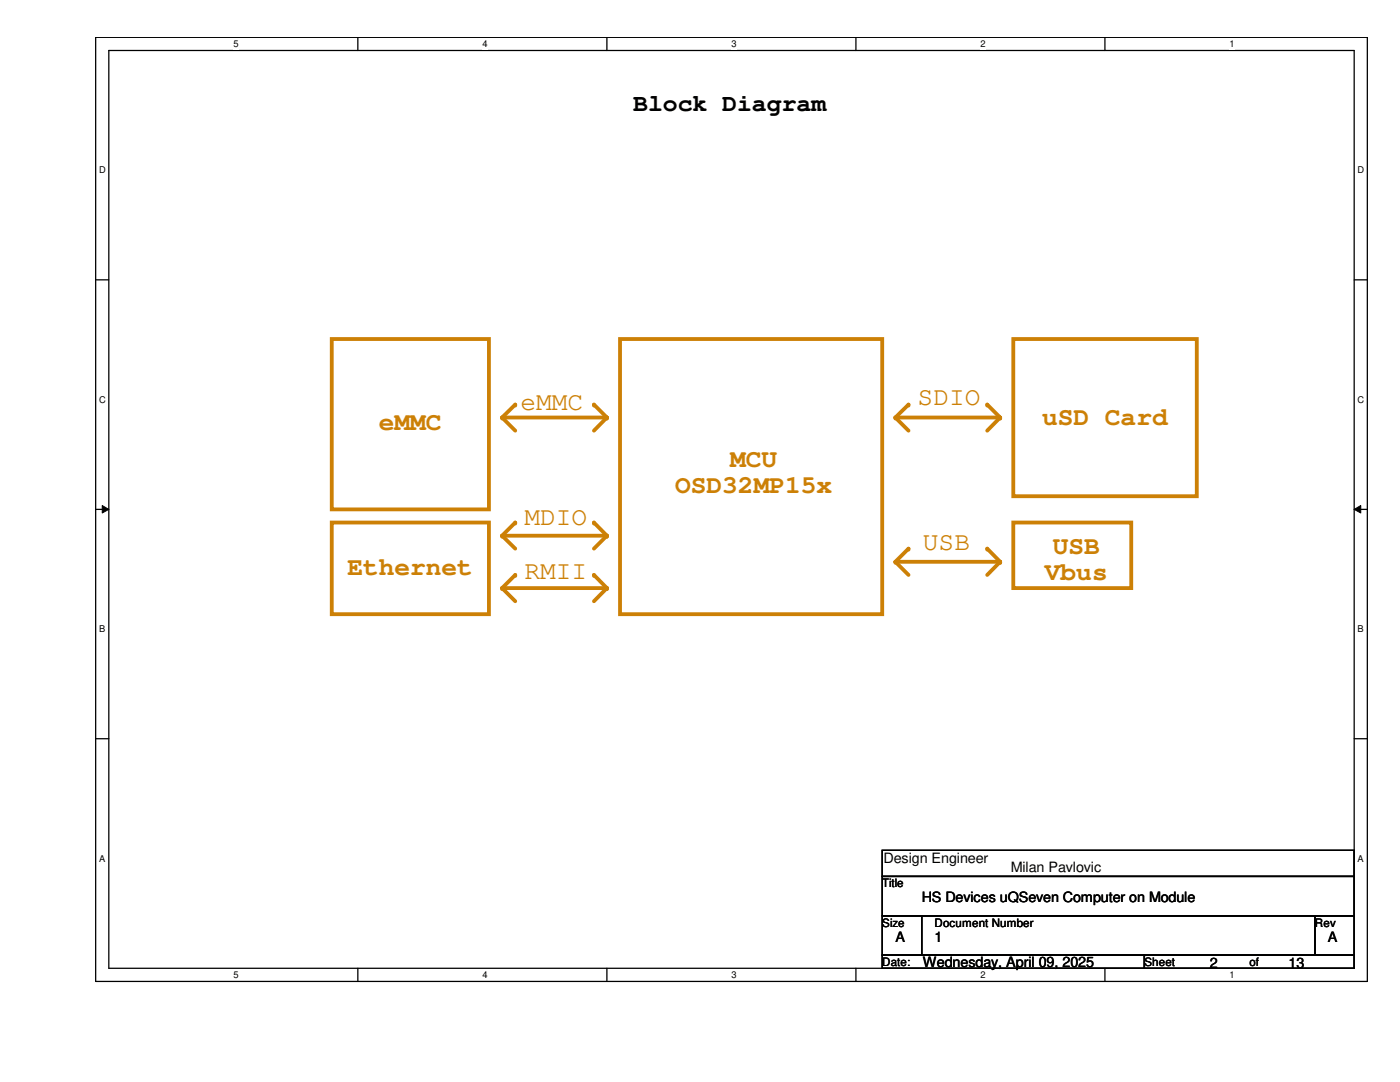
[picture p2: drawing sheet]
<svg xmlns="http://www.w3.org/2000/svg" width="279mm" height="216mm" viewBox="0 0 279 216" stroke-linecap="round" stroke-linejoin="round" font-family="sans-serif">
<path d="M19.1 7.5h253.8v188.3h-253.8zM21.7 10.1h248.6v183.1h-248.6z" fill="none" stroke="#000" stroke-width=".25"/>
<g fill="#fff">
<path d="M46.6 7.7h1v2.1h-1z"/>
<path d="M46.6 193.5h1v2.1h-1z"/>
</g>
<path d="M71.4 7.5v2.6M71.4 193.2v2.6" fill="none" stroke="#000" stroke-width=".25"/>
<g fill="#fff">
<path d="M96.3 7.7h1v2.1h-1z"/>
<path d="M96.3 193.5h1v2.1h-1z"/>
</g>
<path d="M121.1 7.5v2.6M121.1 193.2v2.6" fill="none" stroke="#000" stroke-width=".25"/>
<g fill="#fff">
<path d="M146 7.7h1v2.1h-1z"/>
<path d="M146 193.5h1v2.1h-1z"/>
</g>
<path d="M170.8 7.5v2.6M170.8 193.2v2.6" fill="none" stroke="#000" stroke-width=".25"/>
<g fill="#fff">
<path d="M195.7 7.7h1v2.1h-1z"/>
<path d="M195.7 193.5h1v2.1h-1z"/>
</g>
<path d="M220.5 7.5v2.6M220.5 193.2v2.6" fill="none" stroke="#000" stroke-width=".25"/>
<g fill="#fff">
<path d="M245.4 7.7h1v2.1h-1z"/>
<path d="M245.4 193.5h1v2.1h-1z"/>
<path d="M19.8 32.9h1.3v2.1h-1.3z"/>
<path d="M270.9 32.9h1.3v2.1h-1.3z"/>
<path d="M19.8 78.7h1.3v2.1h-1.3z"/>
<path d="M270.9 78.7h1.3v2.1h-1.3z"/>
</g>
<path d="M19.1 55.8h2.6M270.3 55.8h2.6" fill="none" stroke="#000" stroke-width=".25"/>
<g fill="#fff">
<path d="M19.8 124.5h1.2v2.1h-1.2z"/>
<path d="M270.9 124.5h1.3v2.1h-1.3z"/>
</g>
<path d="M19.1 101.6h2.6M270.3 101.6h2.6" fill="none" stroke="#000" stroke-width=".25"/>
<path d="M20.4 100.9l1.3 .7-1.3 .8zM270.3 101.6l1.3-.7v1.5z" fill="#000"/>
<path d="M20.4 100.9l1.3 .7-1.3 .8zM270.3 101.6l1.3-.7v1.5z" fill="none" stroke="#000" stroke-width=".2"/>
<g fill="#fff">
<path d="M19.8 170.3h1.2v2h-1.2z"/>
<path d="M270.9 170.3h1.3v2h-1.3z"/>
</g>
<path d="M19.1 147.4h2.6M270.3 147.4h2.6M176.1 169.7h94.2v5.2h-94.2zM176.1 174.9h94.2v7.9h-94.2zM176.1 182.8h7.8v7.8h-7.8zM176.1 190.6h52.3v2.6h-52.3zM183.9 182.8h78.5v7.8h-78.5zM228.4 190.6h41.9v2.6h-41.9zM262.4 182.8h7.9v7.8h-7.9z" fill="none" stroke="#000" stroke-width=".25"/>
<path d="M66.2 67.6h31.4v34h-31.4zM123.7 67.6h52.4v55h-52.4zM202.2 67.6h36.6v31.4h-36.6zM100.2 83.3h20.9M66.2 104.3h31.4v18.3h-31.4zM202.2 104.3h23.6v13h-23.6z" fill="none" stroke="#cc8006" stroke-width=".76"/>
<circle cx="121.1" cy="83.3" r=".38" fill="#cc8006"/>
<path d="M102.8 80.7l-2.6 2.6" fill="none" stroke="#cc8006" stroke-width=".76"/>
<circle cx="102.8" cy="80.7" r=".38" fill="#cc8006"/>
<path d="M118.5 80.7l2.6 2.6" fill="none" stroke="#cc8006" stroke-width=".76"/>
<circle cx="118.5" cy="80.7" r=".38" fill="#cc8006"/>
<path d="M121.1 83.3l-2.6 2.6" fill="none" stroke="#cc8006" stroke-width=".76"/>
<circle cx="121.1" cy="83.3" r=".38" fill="#cc8006"/>
<path d="M100.2 83.3l2.6 2.6" fill="none" stroke="#cc8006" stroke-width=".76"/>
<circle cx="100.2" cy="83.3" r=".38" fill="#cc8006"/>
<path d="M181.3 80.7l-2.6 2.6" fill="none" stroke="#cc8006" stroke-width=".76"/>
<circle cx="181.3" cy="80.7" r=".38" fill="#cc8006"/>
<path d="M178.7 83.3l2.6 2.6" fill="none" stroke="#cc8006" stroke-width=".76"/>
<circle cx="178.7" cy="83.3" r=".38" fill="#cc8006"/>
<path d="M178.7 83.3h20.9" fill="none" stroke="#cc8006" stroke-width=".76"/>
<circle cx="199.6" cy="83.3" r=".38" fill="#cc8006"/>
<path d="M199.6 83.3l-2.6 2.6" fill="none" stroke="#cc8006" stroke-width=".76"/>
<circle cx="199.6" cy="83.3" r=".38" fill="#cc8006"/>
<path d="M197 80.7l2.6 2.6" fill="none" stroke="#cc8006" stroke-width=".76"/>
<circle cx="197" cy="80.7" r=".38" fill="#cc8006"/>
<path d="M100.2 106.9h20.9" fill="none" stroke="#cc8006" stroke-width=".76"/>
<circle cx="121.1" cy="106.9" r=".38" fill="#cc8006"/>
<path d="M102.8 104.3l-2.6 2.6" fill="none" stroke="#cc8006" stroke-width=".76"/>
<circle cx="102.8" cy="104.3" r=".38" fill="#cc8006"/>
<path d="M100.2 106.9l2.6 2.6" fill="none" stroke="#cc8006" stroke-width=".76"/>
<circle cx="100.2" cy="106.9" r=".38" fill="#cc8006"/>
<path d="M121.1 106.9l-2.6 2.6" fill="none" stroke="#cc8006" stroke-width=".76"/>
<circle cx="121.1" cy="106.9" r=".38" fill="#cc8006"/>
<path d="M118.5 104.3l2.6 2.6" fill="none" stroke="#cc8006" stroke-width=".76"/>
<circle cx="118.5" cy="104.3" r=".38" fill="#cc8006"/>
<path d="M100.2 117.3h20.9" fill="none" stroke="#cc8006" stroke-width=".76"/>
<circle cx="121.1" cy="117.3" r=".38" fill="#cc8006"/>
<path d="M102.8 114.7l-2.6 2.6" fill="none" stroke="#cc8006" stroke-width=".76"/>
<circle cx="102.8" cy="114.7" r=".38" fill="#cc8006"/>
<path d="M100.2 117.3l2.6 2.7" fill="none" stroke="#cc8006" stroke-width=".76"/>
<circle cx="100.2" cy="117.3" r=".38" fill="#cc8006"/>
<path d="M121.1 117.3l-2.6 2.7" fill="none" stroke="#cc8006" stroke-width=".76"/>
<circle cx="121.1" cy="117.3" r=".38" fill="#cc8006"/>
<path d="M118.5 114.7l2.6 2.6" fill="none" stroke="#cc8006" stroke-width=".76"/>
<circle cx="118.5" cy="114.7" r=".38" fill="#cc8006"/>
<path d="M178.7 112.1h20.9" fill="none" stroke="#cc8006" stroke-width=".76"/>
<circle cx="199.6" cy="112.1" r=".38" fill="#cc8006"/>
<path d="M181.3 109.5l-2.6 2.6" fill="none" stroke="#cc8006" stroke-width=".76"/>
<circle cx="181.3" cy="109.5" r=".38" fill="#cc8006"/>
<path d="M178.7 112.1l2.6 2.6" fill="none" stroke="#cc8006" stroke-width=".76"/>
<circle cx="178.7" cy="112.1" r=".38" fill="#cc8006"/>
<path d="M199.6 112.1l-2.6 2.6" fill="none" stroke="#cc8006" stroke-width=".76"/>
<circle cx="199.6" cy="112.1" r=".38" fill="#cc8006"/>
<path d="M197 109.5l2.6 2.6" fill="none" stroke="#cc8006" stroke-width=".76"/>
<circle cx="197" cy="109.5" r=".38" fill="#cc8006"/>
<g font-size="5.2" fill="#cc8006">
<text x="103.9" y="81.7">eMMC</text>
<text x="183.1" y="80.7">SDIO</text>
<text x="75.6" y="85.9">eMMC</text>
<text x="208" y="84.8">uSD Card</text>
<text x="145.7" y="93.2">MCU</text>
<text x="134.7" y="98.4">OSD32MP15x</text>
<text x="104.6" y="104.8">MDIO</text>
<text x="184.2" y="109.8">USB</text>
<text x="210.1" y="110.4">USB</text>
<text x="69.3" y="114.6">Ethernet</text>
<text x="104.6" y="115.5">RMII</text>
<text x="208.5" y="115.7">Vbus</text>
</g>
<text font-size="5" x="126.4" y="22.1">Block Diagram</text>
<g font-size="2.8">
<text x="176.3" y="172.2">Design Engineer</text>
<text x="201.7" y="174">Milan Pavlovic</text>
<text x="183.9" y="180">HS Devices uQSeven Computer on Module</text>
<text x="178.7" y="187.9">A</text>
<text x="186.5" y="187.9">1</text>
<text x="265" y="187.9">A</text>
<text x="184.2" y="192.9">Wednesday, April 09, 2025</text>
<text x="241.5" y="193.1">2</text>
<text x="257.2" y="193.1">13</text>
</g>
<g font-size="2.3">
<text x="176.1" y="177">Title</text>
<text x="176.1" y="184.9">Size</text>
<text x="186.5" y="184.9">Document Number</text>
<text x="262.4" y="184.9">Rev</text>
<text x="176.1" y="192.7">Date:</text>
<text x="228.4" y="192.7">Sheet</text>
<text x="249.3" y="192.7">of</text>
</g>
<g font-size="1.9">
<text x="46.6" y="9.4">5</text>
<text x="96.3" y="9.4">4</text>
<text x="146" y="9.4">3</text>
<text x="195.7" y="9.4">2</text>
<text x="245.4" y="9.4">1</text>
<text x="19.8" y="34.6">D</text>
<text x="270.9" y="34.6">D</text>
<text x="19.8" y="80.3">C</text>
<text x="270.9" y="80.3">C</text>
<text x="19.8" y="126.2">B</text>
<text x="270.9" y="126.2">B</text>
<text x="19.8" y="171.9">A</text>
<text x="270.9" y="171.9">A</text>
<text x="46.6" y="195.2">5</text>
<text x="96.3" y="195.2">4</text>
<text x="146" y="195.2">3</text>
<text x="195.7" y="195.2">2</text>
<text x="245.4" y="195.2">1</text>
</g>
</svg>
